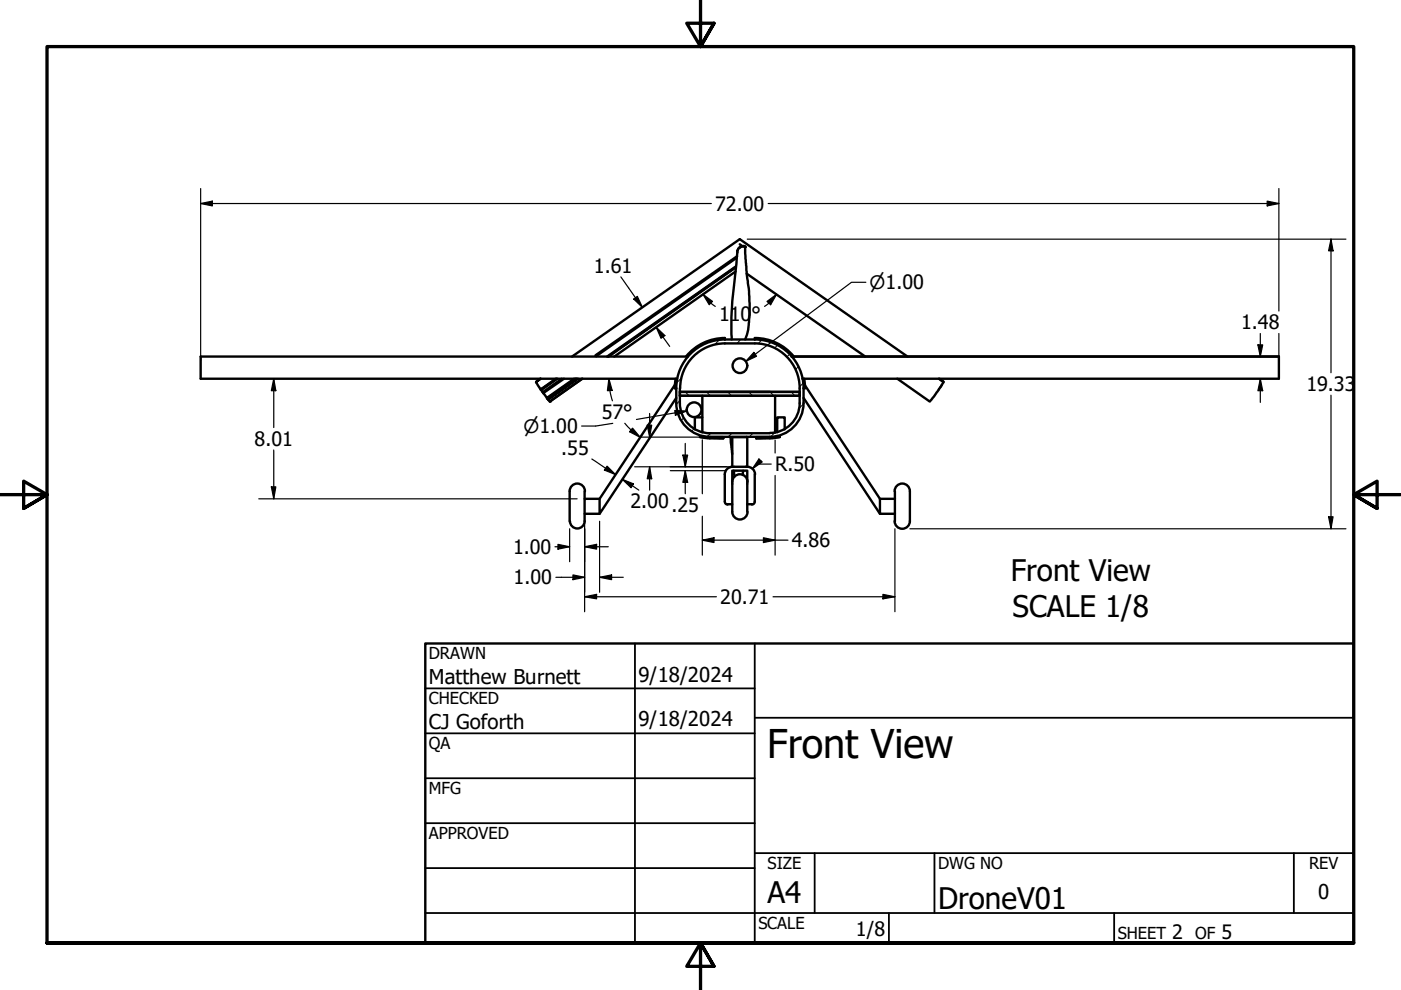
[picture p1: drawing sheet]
<svg xmlns="http://www.w3.org/2000/svg" width="297mm" height="210mm" viewBox="0 0 297 210" stroke-linecap="round" stroke-linejoin="round" font-family="sans-serif">
<!-- layer: Hatch (ANSI) -->
<g fill="none" stroke="#000" stroke-width=".21">
<path d="M152.5 72.1l-1 1M157 72l-.7 .8M161.4 72.2l-.7 .7M164.8 73.3l-.6 .5M167.4 75.2l-.6 .5M169.2 77.8l-.5 .6M144.1 84.9l-.7 .8M144.5 80.2l-1 .9M145 88.6l-.6 .5M145.3 83.1l.8 .8M147.2 90.9l-.6 .5M149.8 83.1l.8 .8"/>
<path d="M150.7 91.9l-.8 .7M152 92.7l-.3 .2M154.3 83.1l.8 .8M155.2 91.9l-.8 .7M158.7 83.1l.9 .8M159.6 91.9l-.7 .7M163.3 83.1l.8 .8M163.3 92.7h.1M164.3 91.7l-.9 .9M167.8 83.1l.7 .8M170.2 81.3l-.7 .7M170.3 85.7l-.9 .9"/>
</g>
<!-- layer: Visible (ANSI) -->
<g fill="none" stroke="#000" stroke-width=".51">
<path d="M156 57.6l-25.8 18M156 56.5l-27.3 19.1M156 56.6l-27.1 19M156 56.7l-27 18.9M156.2 54.6l-29.8 20.9M156.3 54.3l-30.1 21M156.3 53.1v.1M156.3 53.2l-.2 2.6a93.9 93.9 0 0 0-1 15v1.2M156.6 52.7l-.1 .2M156.8 51.8l.7 .4M156.8 52.3l.2 .1M157 52.4l-.2 .1"/>
<path d="M157.3 52.2l-.2 .2M157.6 52.2h.3M157.9 52.2l.1 .2M157.9 52.2h-.2a1.53 1.53 0 0 0-1.4 1M158 52.4l.1 2.5 .5 5.1a31.8 31.8 0 0 1-.2 11l-.4 1M158.3 58l25.2 17.6M121.3 75.6l35.5-24.9 35.6 24.9M145.9 75.6h-103.4v4.7h101.1M153.7 72.8h6.3M153.7 71.7v.3h6.3v-.3M153.7 72.8a9.5 9.5 0 0 0-9.5 9.5M153.7 72a10.3 10.3 0 0 0-10.3 10.3"/>
<path d="M153.7 71.7a10.6 10.6 0 0 0-8.2 3.9M160.1 72a10.3 10.3 0 0 1 10.3 10.3M160.1 71.7a10.6 10.6 0 0 1 8.2 3.9M160.1 72.8a9.5 9.5 0 0 1 9.4 9.5 10.3 10.3 0 0 1-.7 6.1 6.3 6.3 0 0 1-5.6 3.4M167.8 75.6h103.3v4.7h-101M114.6 80.3l-.9 .7 .9-.7M114.7 82.7l.4 .5M116 84.4v.1M116.2 84.7l.4 .4 6.8-4.8-6.8 4.8M117.9 80.3l-3.3 2.3-.9-1.6M118 80.3l-3.4 2.3M118.2 80.3l-3.5 2.4v-.1"/>
<path d="M119.1 80.3l-4 2.9 .1 .1M119.6 80.3l-4.4 3 .8 1.1 5.7-4.1M122 80.3l-5.9 4.3M122.2 80.3l-6.1 4.3M122.3 80.3l-6.2 4.3 .1 .1 6.4-4.4M143.1 81.6l-16 24.2v3.1l16.3-24.5M143.3 80.3l-.2 2h.3M143.4 82.3a10.6 10.6 0 0 0 1.1 7.1 7.1 7.1 0 0 0 6 3.2M144.1 82.3a10.4 10.4 0 0 0 .8 6.1 6.4 6.4 0 0 0 5.6 3.5M144.1 83.1h25.4v.8h-25.4zM144.1 83.1h25.4M144.1 83.9h4.8"/>
<path d="M148.4 92.6l2.1 .3M148.4 92.7h5v.2M148.9 88.5h-1.6v2.5M148.9 91.7v-7.8h15.4v7.8M150.2 92.7l3.2 .2M150.5 91.9h12.7M150.5 92.9h2.9M154.9 92.6l.4 3.6M155.3 92.7h3.1v6.3h-3.1zM155.3 99a1.62 1.62 0 0 0-1.6 1.6M155.6 99.8l.1 1.3M157.5 99.8v.9"/>
<path d="M158.3 92.6v.1M158.5 99a1.62 1.62 0 0 1 1.6 1.6M163.4 92.7l-3.1 .2M164.3 83.9h5.2M165.4 92.7h-5.1v.2M165.4 92.6l-1.7 .3h-3.4M166.4 91v-2.5h-1.6v3.2M170.4 82.3a10.6 10.6 0 0 1-1.2 7.1 7.1 7.1 0 0 1-6 3.2h-12.7M170.4 84.4l16.2 24.5M170.5 80.3l.2 2h-.3M170.6 81.6l16 24.2M190.2 80.3l6.9 4.8 2-2.5 .9-1.6"/>
<path d="M199.1 80.3l.9 .7-.9-.7M124 104.2v6.3a1.56 1.56 0 0 1-1.6 1.5 1.56 1.56 0 0 1-1.6-1.5M124 105.8h3.1M124 108.9h3.1M124 104.1a1.62 1.62 0 0 0-1.6-1.6 1.62 1.62 0 0 0-1.6 1.6v6.4M153.7 106.4a.6 .6 0 0 0 .6 .6M153.7 100.6v5.7M154.2 106.9h1.1M155.3 102.2a1.62 1.62 0 0 1 1.6-1.6 1.62 1.62 0 0 1 1.6 1.6M158.4 108.5v-8.7h-3.1v8.7a1.62 1.62 0 0 0 1.6 1.6 1.62 1.62 0 0 0 1.6-1.6M158.4 106.9h1M160 100.6v5.7"/>
<path d="M160 106.4a.6 .6 0 0 1-.6 .6M189.7 104.1a1.62 1.62 0 0 1 1.6-1.6 1.62 1.62 0 0 1 1.6 1.7v6.3a1.62 1.62 0 0 1-1.6 1.6 1.62 1.62 0 0 1-1.6-1.6M189.7 105.8h-3.1v3.1h3.1M189.7 104.2v6.3"/>
<circle cx="156.9" cy="77.5" r="1.56"/>
<circle cx="147.2" cy="86.9" r="1.56"/>
</g>
<g fill="#000">
<circle cx="157.9" cy="52.4" r=".25"/>
<circle cx="116.6" cy="85.1" r=".25"/>
</g>
<!-- layer: Border (ANSI) -->
<path d="M148.5 -.1v10l-2.9-5h5.8l-2.9 5 2.9-5M0 104.9h10l-5-2.9v5.8l5-2.9-5 2.9M297 104.9h-10l5-2.9v5.8l-5-2.9 5 2.9M10 199.9v-190h277v190h-277h277M151.4 204.9l-2.9-5 2.9 5h-5.8l2.9-5v10" fill="none" stroke="#000" stroke-width=".7"/>
<!-- layer: Title (ANSI) -->
<g fill="none" stroke="#000" stroke-width=".38">
<path d="M134.6 136.4v63.5M160 136.4v63.5M90.2 146h69.8M90.2 155.5h69.8M160 152.2h127M90.2 165h69.8M90.2 174.5h69.8M90.2 193.6h196.8M90.2 184.1h69.8M160 180.9h127M172.7 180.9v12.7M188.5 193.6v6.3"/>
<path d="M198.1 180.9v12.7M236.2 193.6v6.3M274.3 180.9v12.7"/>
</g>
<path d="M90.2 136.4h196.8v63.5h-196.8z" fill="none" stroke="#000" stroke-width=".51"/>
<!-- layer: Dimension (ANSI) -->
<g fill="none" stroke="#000" stroke-width=".25">
<path d="M42.5 40v36.4M271.1 40v25.9M42.5 43.2l2.5-.6v1.1zM42.5 43.2h108.3M131.6 58.7l4.6 6.5M158.4 50.7h127M162.9 43.2h108.2M183.6 59.9h-3.1l-22.4 16.7M268.7 42.6l2.4 .6-2.4 .5zM282.2 50.7l.4 2.5h-.9zM282.2 50.7v28.3M134.4 63.4l.7-.6 1.1 2.4z"/>
<path d="M139.1 69.4l1.9 1.8-.9 .5zM139.1 69.4l2.9 4M149 62.4l2.1 1.5-.7 .7zM149 62.4l1.7 1.8M150.7 64.3l1 .7M159.8 74.7l.6 .8-2.3 1.1zM162.6 63.9l2.1-1.5-1.3 2.2zM163 64.3l-.9 .7M164.7 62.4l-1.7 1.8M266.7 73.1h1l-.5 2.5zM267.2 70.7v4.9M271.1 70.7v5.5"/>
<path d="M58 80.3l.5 2.5h-1zM58 80.3v10.3M58 95.4v10.4M125.5 97.3l5 3.3M128.7 98.8l1.8 1.8-2.4-.9zM129.1 80.3l.7 2.5h-1zM129.1 80.3l.2 2.5M129.3 82.8l.5 2.2M129.9 89.8l-3.6 .5h-3M132.5 89.7l1.3 1.5 2 1.5M134.1 90.8l1.7 1.9-2.3-1.2zM134.6 99h20.7"/>
<path d="M135.6 92.7h18.1M137.2 90.1h1l-.5 2.6zM137.7 99l.5 2.5h-1zM137.7 87.7v5M137.7 99v4.9M142.1 99.8h11.6M143.1 87l2.5 .2-2.4 .8zM144.8 96.5h1l-.5 2.5zM145.3 99.8l.5 2.5h-1zM145.3 94v5M145.3 99.8v4.9M145.6 87.2l-10.7 1.7"/>
<path d="M148.9 93.3v11.4M160.9 97.3l.7 .7-2.1 1.4zM163.5 98.4h-3l.8-.8-1.8 1.8M164.3 93.3v2.7M267.2 80.3l.5 2.5h-1zM267.2 80.3v5M282.2 83.8v28.3M54.9 105.8h67.5M57.5 103.2h1l-.5 2.6zM117.7 115.9h3.1M118.3 115.4l2.5 .5-2.5 .5zM120.8 112.1v7"/>
<path d="M124 115.9l2.5-.5v1zM124 115.9h5M124 110.5v19.2M127.1 110.5v15.1M132 101.6l2.3 1-.5 .8zM132 101.6l3.4 2.3M148.9 114.5l2.5-.5v1zM148.9 114.5h18.2M148.9 109.4v8.3M161.9 114l2.4 .5-2.4 .5zM164.3 100.8v16.9M189.7 112.1v17.6"/>
<path d="M192.9 112.1h92.5M281.7 109.6h.9l-.4 2.5zM117.9 122.4h6.1M121.5 121.9l2.5 .5-2.5 .5zM124 126.5l2.5-.5v1zM124 126.5h27.9M127.1 122.4l2.6-.5v1zM127.1 122.4h5M163.9 126.5h25.8M187.2 126l2.5 .5-2.5 .5z"/>
</g>
<g fill="#000">
<path d="M42.5 43.2l2.5-.6v1.1zM268.7 42.6l2.4 .6-2.4 .5zM282.2 50.7l.4 2.5h-.9zM134.4 63.4l.7-.6 1.1 2.4zM139.1 69.4l1.9 1.8-.9 .5zM149 62.4l2.1 1.5-.7 .7zM159.8 74.7l.6 .8-2.3 1.1zM162.6 63.9l2.1-1.5-1.3 2.2zM266.7 73.1h1l-.5 2.5zM58 80.3l.5 2.5h-1zM128.7 98.8l1.8 1.8-2.4-.9zM129.1 80.3l.7 2.5h-1z"/>
<path d="M134.1 90.8l1.7 1.9-2.3-1.2zM137.2 90.1h1l-.5 2.6zM143.1 87l2.5 .2-2.4 .8zM144.8 96.5h.9l-.4 2.5zM160.9 97.3l.7 .7-2.1 1.4zM267.2 80.3l.5 2.5h-1zM57.5 103.2h1l-.5 2.6zM118.3 115.4l2.5 .5-2.5 .5zM124 115.9l2.5-.5v1zM132 101.6l2.3 1-.5 .8zM137.7 99l.5 2.5h-1zM145.3 99.8l.4 2.5h-.9z"/>
<path d="M148.9 114.5l2.5-.5v1zM161.9 114l2.4 .5-2.4 .5zM281.7 109.6h.9l-.4 2.5zM121.5 121.9l2.5 .5-2.5 .5zM124 126.5l2.5-.5v1zM127.1 122.4l2.6-.5v1zM187.2 126l2.5 .5-2.5 .5z"/>
</g>
<text font-size="8.4" x="162.6" y="160.7">Front View</text>
<g font-size="6.3">
<text x="214.3" y="123.2">Front View</text>
<text x="214.7" y="130.7">SCALE 1/8</text>
<text x="162.8" y="191.4">A4</text>
<text x="198.9" y="192.7">DroneV01</text>
</g>
<g font-size="4.3">
<text x="90.9" y="145.1">Matthew Burnett</text>
<text x="135.4" y="144.5">9/18/2024</text>
<text x="90.9" y="154.6">CJ Goforth</text>
<text x="135.4" y="154">9/18/2024</text>
<text x="279.5" y="190.7">0</text>
</g>
<g font-size="4.2">
<text x="151.6" y="44.7">72.00</text>
<text x="125.9" y="57.8">1.61</text>
<text x="152.5" y="68">110°</text>
<text x="263.1" y="69.8">1.48</text>
<text x="277" y="82.9">19.33</text>
<text x="127.6" y="88.9">57°</text>
<text x="54" y="94.5">8.01</text>
<text x="119" y="96.5">.55</text>
<text x="164.3" y="99.9">R.50</text>
<text x="133.7" y="107.8">2.00.25</text>
<text x="108.8" y="117.4">1.00</text>
<text x="167.9" y="116">4.86</text>
<text x="108.9" y="123.9">1.00</text>
<text x="152.7" y="128.1">20.71</text>
<text x="181.5" y="198.5">1/8</text>
<text x="248.5" y="199.1">2</text>
<text x="259" y="199.1">5</text>
</g>
<g font-size="3.9">
<text x="184.3" y="61.3">⌀1.00</text>
<text x="111" y="91.8">⌀1.00</text>
</g>
<g font-size="3.5">
<text x="90.9" y="139.7">DRAWN</text>
<text x="90.9" y="149.3">CHECKED</text>
<text x="90.9" y="158.8">QA</text>
<text x="90.9" y="168.3">MFG</text>
<text x="90.9" y="177.8">APPROVED</text>
<text x="162.8" y="184.2">SIZE</text>
<text x="198.9" y="184.2">DWG NO</text>
<text x="277.6" y="184.2">REV</text>
<text x="160.8" y="196.9">SCALE</text>
<text x="237" y="199.1">SHEET</text>
<text x="253.4" y="199.1">OF</text>
</g>
</svg>
